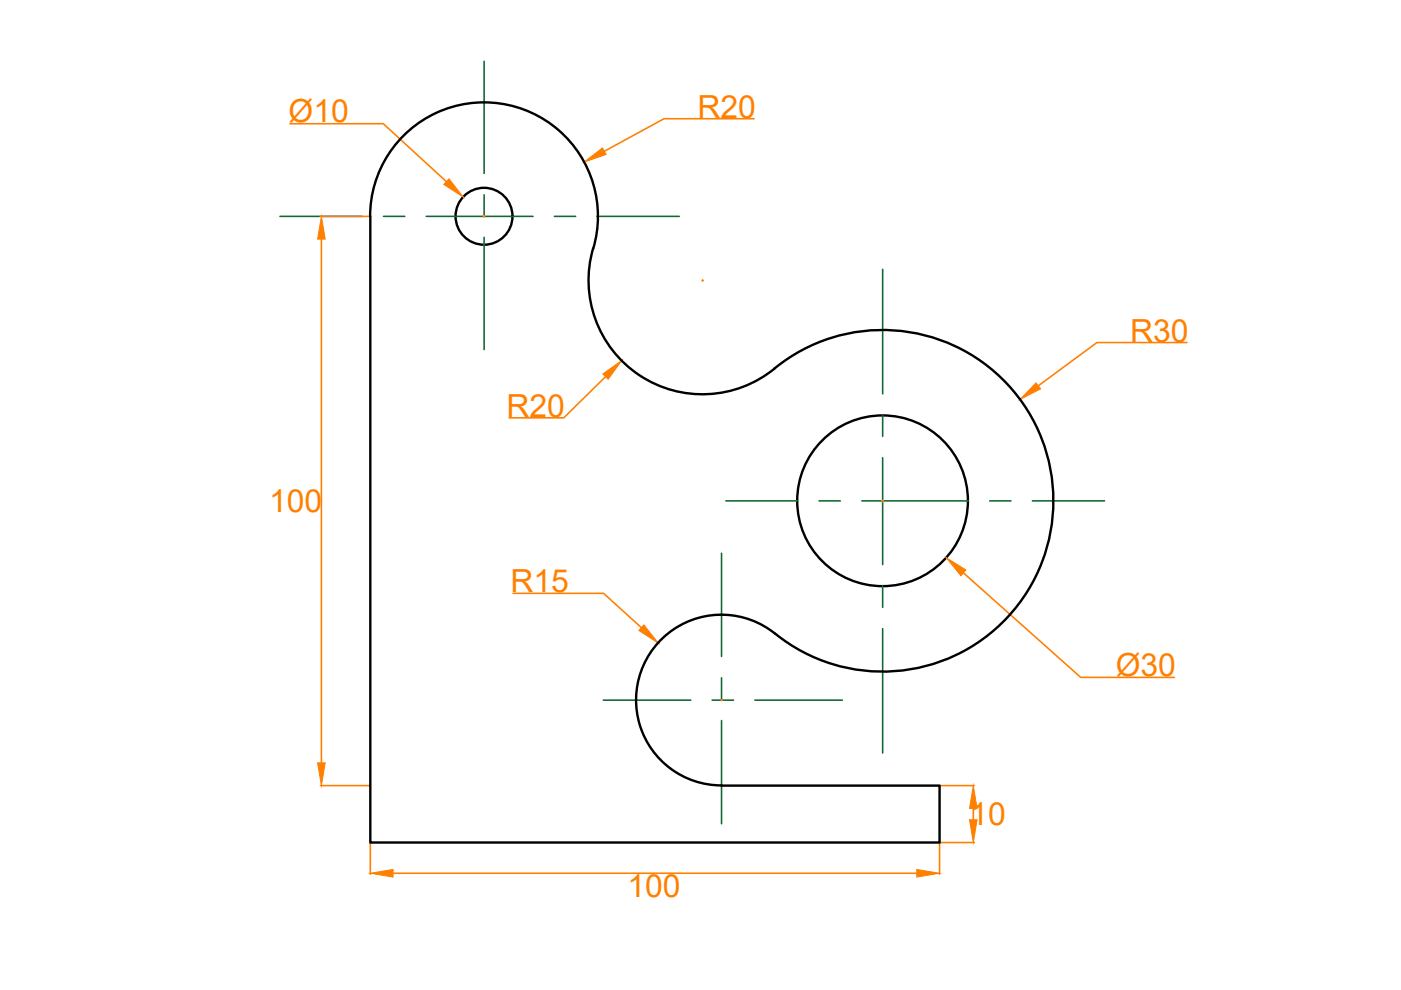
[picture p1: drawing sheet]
<svg xmlns="http://www.w3.org/2000/svg" width="297mm" height="210mm" viewBox="0 0 297 210" stroke-linecap="round" stroke-linejoin="round" font-family="sans-serif">
<!-- layer: 0 -->
<g fill="none" stroke="#000" stroke-width=".51">
<path d="M78.5 45.9a24.1 24.1 0 0 1 27.5-24 24.1 24.1 0 0 1 19.8 30.7 24.1 24.1 0 0 0 9.8 27 24.1 24.1 0 0 0 28.6-1.5 36.2 36.2 0 0 1 49.3 3.3 36.2 36.2 0 0 1 .2 49.4 36.2 36.2 0 0 1-49.3 3.5M78.5 45.9v132.7h120.7v-12l-46.2-.1a18.1 18.1 0 0 1-17.1-24.1 18.1 18.1 0 0 1 28.4-8"/>
<circle cx="102.6" cy="45.9" r="6"/>
<circle cx="187.1" cy="106.2" r="18.1"/>
</g>
<g fill="none" stroke="#136734" stroke-width=".34">
<path d="M102.6 13v23.8M59.3 45.9h17.5M81.3 45.9h4.5M90.4 45.9h22.6M102.6 41.3v4.5M102.6 50.3v23.8M117.5 45.9h4.5M126.6 45.9h17.4M187.1 57.1v26.4M187.1 88v4.5M187.1 97.1v22.6M153 117.3v21.9"/>
<path d="M153.9 106.2h15.2M173.6 106.2h4.6M182.7 106.2h22.6M209.8 106.2h4.6M218.9 106.2h15.3M187.1 124.2v4.6M187.1 133.3v26.4M127.9 148.4h18.6M151 148.4h4.5M153 143.7v4.5M153 152.8v21.9M160 148.4h18.6"/>
</g>
<g fill="none" stroke="#ff7f00" stroke-width=".34">
<path d="M61.5 26.2h19.8l13.3 12.3M159.9 25.2h-19.1l-12.7 6.9M67.9 45.9h10.5M68.1 50.7v111M102.5 45.9h.2M102.6 45.7v.3M148.9 59.5h.2M149 59.3v.3M128.4 79.9l-8.9 8.7h-11.6M251.7 72.6h-19.1l-12.5 9.2M187 106.2h.3M187.1 106.1v.2"/>
<path d="M108.8 125.8h19.2l8 7.3M204.3 121.5l24.8 22.1h19.9M152.9 148.4h.2M153 148.4v.2M67.9 166.6h10.5M78.5 178.7v6.7M199.2 178.7v6.7M199.3 166.6h7.3M199.3 178.6h7.3M206.4 171.4v2.4M83.3 185.2h111.1"/>
</g>
<g fill="#ff7f00" stroke="#ff7f00" stroke-width=".21">
<path d="M68.1 45.9l.8 4.8h-1.6z"/>
<path d="M67.3 161.7h1.6l-.8 4.9z"/>
<path d="M78.5 185.2l4.8-.9v1.7z"/>
<path d="M194.4 184.3l4.8 .9-4.8 .8z"/>
<path d="M123.9 34.4l3.8-3 .8 1.4z"/>
<path d="M219.7 81.2l.9 1.3-4.3 2.2z"/>
<path d="M136.5 132.5l3.1 3.8-4.1-2.6z"/>
<path d="M95.2 37.9l3 3.9-4.1-2.7z"/>
<path d="M200.6 118.3l4.2 2.5-1.1 1.3z"/>
<path d="M206.4 166.6l.8 4.8h-1.6z"/>
<path d="M205.6 173.8h1.6l-.8 4.8z"/>
<path d="M127.8 79.3l4-2.9-2.9 4z"/>
</g>
<g font-size="6.7" fill="#ff7f00">
<text x="61.2" y="25.9">Ø10</text>
<text x="147.9" y="25">R20</text>
<text x="239.6" y="72.4">R30</text>
<text x="107.4" y="88.4">R20</text>
<text x="57.1" y="108.6">100</text>
<text x="108.2" y="125.6">R15</text>
<text x="236.5" y="143.2">Ø30</text>
<text x="205.7" y="175">10</text>
<text x="133" y="190.1">100</text>
</g>
</svg>
